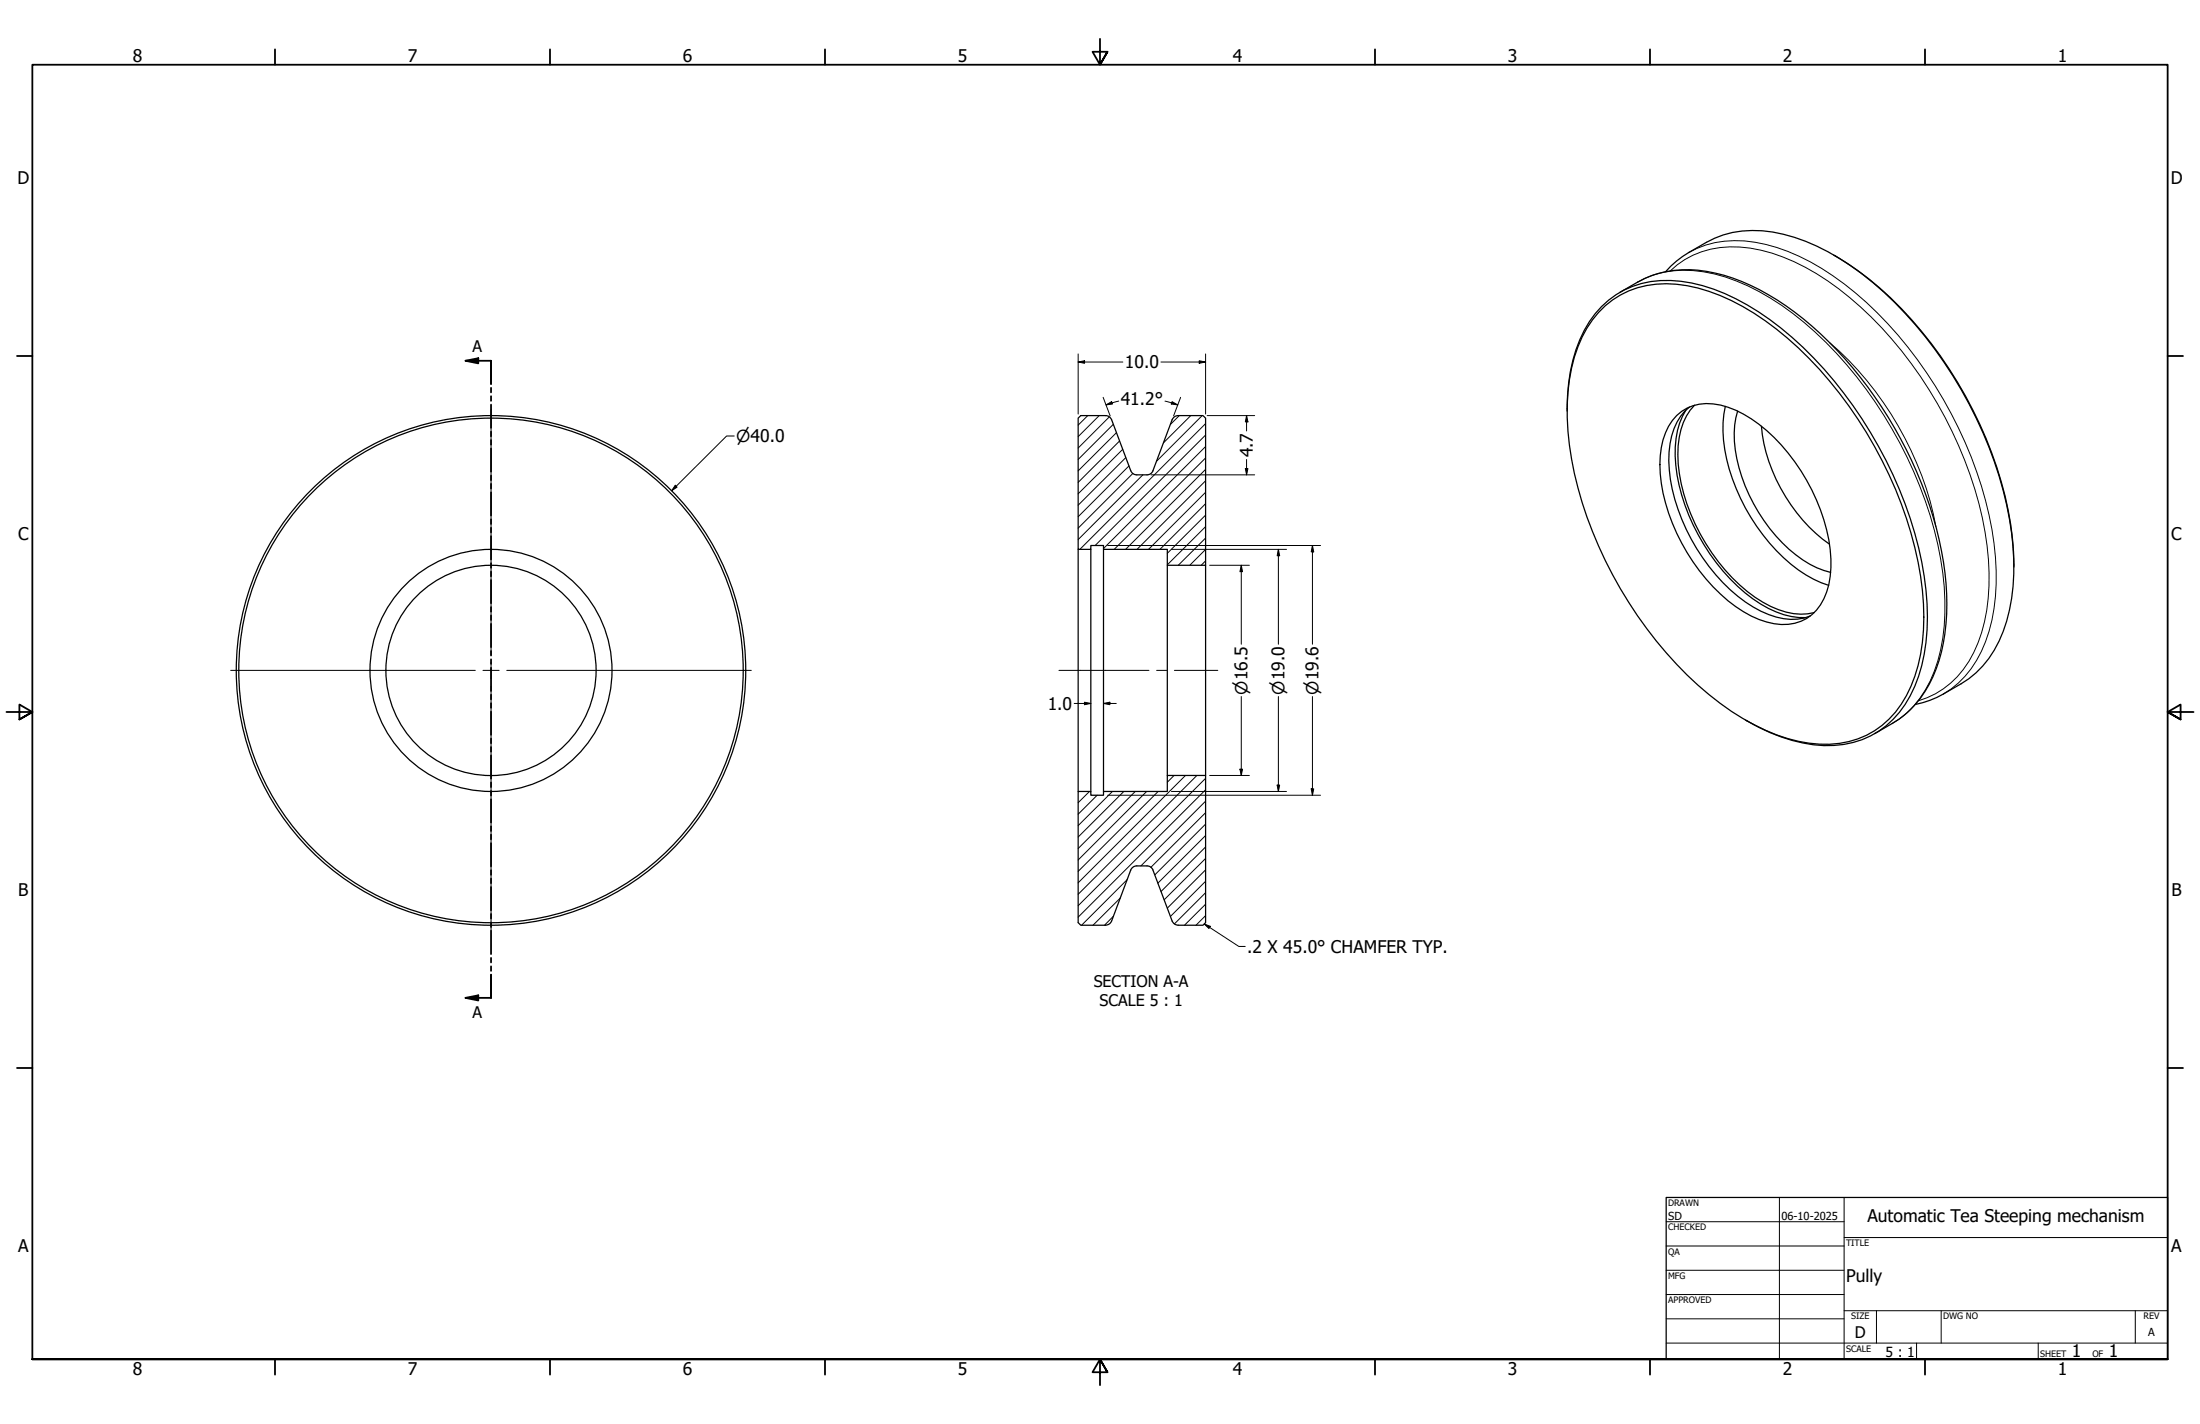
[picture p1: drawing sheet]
<svg xmlns="http://www.w3.org/2000/svg" width="864mm" height="559mm" viewBox="0 0 864 559" stroke-linecap="round" stroke-linejoin="round" font-family="sans-serif">
<!-- layer: Hatch (ANSI) -->
<g fill="none" stroke="#000" stroke-width=".39">
<path d="M427 163.1l-3.8 3.7M431.5 163.1l-8.3 8.2M435.5 163.6l-12.3 12.2M437 166.5l-13.8 13.8M438.3 169.8l-15.1 15M439.5 173l-16.3 16.3M440.7 176.3l-17.5 17.5M441.9 179.6l-18.7 18.7M462.9 163.1l-3.5 3.5M467.4 163.1l-10.7 10.7M471.9 163.1l-17.9 17.9M473.3 179.7l-35.9 35.9"/>
<path d="M473.3 175.2l-40.1 40.1M473.3 170.7l-43.4 43.4M473.3 166.2l-49.4 49.4M443.2 182.8l-20 20M444.7 185.8l-21.5 21.5M448.6 186.3l-25.4 25.4M473.3 197.7l-18 17.9M473.3 193.2l-22.5 22.4M473.3 188.7l-27 26.9M473.3 184.2l-31.4 31.4M473.3 215.6l-6.3 6.2M473.3 211.1l-10.8 10.7"/>
<path d="M473.3 206.7l-15.1 15M473.3 202.1l-15.1 15M473.3 220.1l-1.8 1.7M427.7 310.6l-4.5 4.4M430.7 312.1l-7.5 7.4M436.7 310.6l-13.5 13.4M441.1 310.6l-17.9 17.9M445.6 310.6l-22.4 22.4M450.1 310.6l-26.9 26.9M454.6 310.6l-31.4 31.3M460.9 304.3l-2.7 2.7M465.3 304.3l-42.1 42.1"/>
<path d="M469.8 304.3l-46.6 46.6M473.3 318.9l-21.5 21.5M473.3 314.4l-25.4 25.4M473.3 309.9l-50.1 50M473.3 305.4l-50.1 50M473.3 336.9l-16.3 16.2M473.3 332.4l-17.5 17.4M473.3 327.9l-18.8 18.7M473.3 323.4l-20 19.9M437.1 359.6l-3.5 3.5M439.8 352.4l-10.8 10.7M442.5 345.2l-17.9 17.9"/>
<path d="M473.3 359.3l-3.8 3.8M473.3 354.8l-8.3 8.3M473.3 350.3l-12.3 12.2M473.3 345.8l-13.8 13.8M473.3 341.3l-15.1 15.1"/>
</g>
<!-- layer: Visible (ANSI) -->
<g fill="none" stroke="#000" stroke-width=".49">
<path d="M630.1 120a36.7 36.7 0 0 1 32.2-7.9 81.6 81.6 0 0 1 35 17.1 161.1 161.1 0 0 1 56.6 96.9 83.4 83.4 0 0 1-2.2 39.3 37.6 37.6 0 0 1-22.4 24.5 46.5 46.5 0 0 1-32-1.5 112.3 112.3 0 0 1-43.2-32.2 161.4 161.4 0 0 1-38-81.6 79.7 79.7 0 0 1 3.3-38.5 41 41 0 0 1 10.7-16.1zM635.9 114.7a50.8 50.8 0 0 1 18.1-8.1 54.6 54.6 0 0 1 33.1 5.3 126.4 126.4 0 0 1 46 39.9 156.9 156.9 0 0 1 30.8 77.1 73.4 73.4 0 0 1-6.6 39.6 38.6 38.6 0 0 1-14.5 15.4l-6.9 4M653.8 106.6a58.6 58.6 0 0 1 26.3-15.4 53.2 53.2 0 0 1 33.1 5.4 124.1 124.1 0 0 1 42.6 35.6 162 162 0 0 1 33.9 77.1 80.5 80.5 0 0 1-3.4 38.5 39.2 39.2 0 0 1-16.5 20.5 50.3 50.3 0 0 1-17.9 8.1M719.8 100.1a135.8 135.8 0 0 1 45.3 44.7 155 155 0 0 1 24.9 66.5l.5 11.2M663.2 159.7a23.2 23.2 0 0 0-8 17.7 68.2 68.2 0 0 0 13.2 41.5 60.1 60.1 0 0 0 25.9 22.3 21.5 21.5 0 0 0 16.3 .5M665.2 159a26 26 0 0 0-6.6 19.5 74.5 74.5 0 0 0 21.4 48.2 44.7 44.7 0 0 0 24.1 14.1l2.8 .2 5.3-.6M677.3 159.5a53.5 53.5 0 0 0 4.2 32.2 74.5 74.5 0 0 0 27.4 33.9l6 3.1 2.9 1M462.5 163.1h9.7l1.1 1v57.7h-15.1v-6.2h-25v-1.5h-5v1.5h-5v-51.5l1.1-1h9.7l1.4 .4 .9 1.2 7.8 20.5 .7 .7 .9 .4h4.6l1.4-.4 .9-1.2 7.5-20 1-1.2 1.4-.4M615.2 161.3a64.6 64.6 0 0 1 8.7-35.1 35.5 35.5 0 0 1 35.9-15.8 76.3 76.3 0 0 1 34.9 15 157.5 157.5 0 0 1 48.4 60.9 133.3 133.3 0 0 1 13.4 60.9 56.2 56.2 0 0 1-10.9 32.3 35.8 35.8 0 0 1-33.7 12.8 70.6 70.6 0 0 1-26.7-9.7M658.2 163.1a18.9 18.9 0 0 1 20.1-3.3 56.3 56.3 0 0 1 26.2 21.4 73.2 73.2 0 0 1 14.2 38.1 29 29 0 0 1-5.7 20.2 18.1 18.1 0 0 1-19.5 4.6 51.3 51.3 0 0 1-23.8-16.9 74 74 0 0 1-18.1-44.9 27 27 0 0 1 6.6-19.2zM661.8 160.9a36.3 36.3 0 0 0-3.5 25.5 79.5 79.5 0 0 0 29.8 48.6 34.8 34.8 0 0 0 20.7 7.4M682.1 161.3a42 42 0 0 0 1.6 25.8 63.8 63.8 0 0 0 26.8 34.3l2.7 1.4 5.4 1.8"/>
<path d="M691.4 167.3a66 66 0 0 0 26.7 46.2M423.2 215.6v95M428.2 215.6v95M433.2 215.6v95M458.2 221.8v82.5M473.3 221.8v82.5M434 363.1h-9.7l-1.1-1v-51.5h5v1.5h5v-1.5h25v-6.3h15.1v57.8l-1.1 1h-9.7M434 363l1-.2 1.1-.9 7.8-20.5 .9-1.2 1.4-.4h4.6l.9 .4 .7 .8 7.7 20.5 1 1.1 1.4 .4"/>
<circle cx="192.7" cy="263.1" r="100"/>
<circle cx="192.7" cy="263.1" r="99"/>
<circle cx="192.7" cy="263.1" r="41.3"/>
<circle cx="192.7" cy="263.1" r="47.5"/>
</g>
<!-- layer: Visible Narrow (ANSI) -->
<path d="M662.9 99.1a40.5 40.5 0 0 1 30.3-3.2 88.2 88.2 0 0 1 35.1 19 163.1 163.1 0 0 1 54.4 98.4 80.5 80.5 0 0 1-3.3 38.5 39.2 39.2 0 0 1-16.5 20.5M642.8 110.7a40.3 40.3 0 0 1 30.3-3.2 97.9 97.9 0 0 1 43.6 26.8 165 165 0 0 1 45.1 85.1 89.9 89.9 0 0 1-1.1 39.9 40.4 40.4 0 0 1-17.9 24.6M655.7 106.3a35.8 35.8 0 0 1 31.3-8.9 78.5 78.5 0 0 1 34.7 15.9 160.3 160.3 0 0 1 55.1 84.3 101.1 101.1 0 0 1 2.2 46.4 41.4 41.4 0 0 1-19.2 28.2l-6.7 2.8M718.3 134.5a128.6 128.6 0 0 1 41.6 72.2" fill="none" stroke="#000" stroke-width=".39"/>
<!-- layer: Section Line (ANSI) -->
<g fill="none" stroke="#000" stroke-width=".71">
<path d="M182.7 141.6l5-1v2zM182.7 141.6h10.1v9.1M192.8 152.2v1.8M192.8 155.5v1.8M192.8 158.8v9.1M192.8 169.4v1.8M192.8 172.7v1.8M192.8 176v9.1M192.8 186.6v1.8M192.8 189.9v1.8M192.8 193.2v9.1M192.8 203.8v1.8"/>
<path d="M192.8 207.1v1.8M192.8 210.4v9.1M192.8 221v1.8M192.8 224.3v1.8M192.8 227.6v9.1M192.8 238.2v1.8M192.8 241.5v1.8M192.8 244.8v9.1M192.8 255.4v1.8M192.8 258.7v1.8M192.8 262v9.1M192.8 272.6v1.8"/>
<path d="M192.8 275.9v1.8M192.8 279.3v9.1M192.8 289.8v1.8M192.8 293.2v1.8M192.8 296.4v9.2M192.8 307.1v1.8M192.8 310.4v1.8M192.8 313.7v9.1M192.8 324.3v1.8M192.8 327.6v1.8M192.8 330.9v9.1M192.8 341.5v1.8"/>
<path d="M192.8 344.8v1.8M192.8 348.1v9.1M192.8 358.7v1.8M192.8 362v1.8M192.8 365.3v9.1M192.8 375.9v1.8M192.8 379.2v1.8M182.7 391.6l5-1v2zM192.8 382.5v9.1h-10.1"/>
</g>
<g fill="#000">
<path d="M182.7 141.6l5-1v2z" fill-rule="evenodd"/>
<path d="M182.7 391.6l5-1v2z" fill-rule="evenodd"/>
</g>
<!-- layer: Border (ANSI) -->
<g fill="none" stroke="#000" stroke-width=".71">
<path d="M107.9 19.4v6M215.9 19.4v6M323.8 19.4v6M431.8 15.2v10.2l-2.9-5.1h5.8l-2.9 5.1 2.9-5.1M539.8 19.4v6M647.7 19.4v6M755.6 19.4v6M6.7 139.7h6M850.9 139.7h6M2.5 279.4h10.2l-5.1-2.9v5.8l5.1-2.9-5.1 2.9M861.1 279.4h-10.2l5.1-2.9v5.8l-5.1-2.9 5.1 2.9M6.7 419.1h6"/>
<path d="M850.9 419.1h6M12.7 533.4v-508h838.2v508h-838.2h838.2M107.9 533.4v6M215.9 533.4v6M323.8 533.4v6M434.7 538.5l-2.9-5.1 2.9 5.1h-5.8l2.9-5.1v10.2M539.8 533.4v6M647.7 533.4v6M755.6 533.4v6"/>
</g>
<!-- layer: Title (ANSI) -->
<g fill="none" stroke="#000" stroke-width=".39">
<path d="M654 479.4h69.9M698.5 469.9v63.5M723.9 469.9v63.5M654 488.9h69.9M654 498.5h69.9M723.9 485.6h127M654 508h69.9M654 517.5h69.9M723.9 514.3h127M736.6 514.3v12.7M762 514.3v12.7M838.2 514.3v12.7"/>
<path d="M654 527h196.9M752.3 527v6.4M800.1 527v6.4"/>
</g>
<path d="M654 469.9h196.9v63.5h-196.9z" fill="none" stroke="#000" stroke-width=".49"/>
<!-- layer: Dimension (ANSI) -->
<g fill="none" stroke="#000" stroke-width=".39">
<path d="M423.2 138.9v23.6M473.3 138.9v23.6M423.2 142.1l2.5-.5v1zM423.2 142.1h17.6M433 155.9l2.8 7.3M434.2 158.9l2.2-1.3 .3 .9zM439.1 157.4l-4.9 1.5M455.7 142.1h17.6M457.3 157.4l5 1.5M460.1 157.6l2.2 1.3-2.5-.4zM463.4 155.9l-2.7 7.3M470.7 141.6l2.6 .5-2.6 .5z"/>
<path d="M288.2 171.1h-3l-21.5 21.4M473.9 163.1h18.6M489.3 163.1l.6 2.5h-1.1zM489.3 163.1v6M265.1 190.4l.7 .8-2.1 1.3zM451.8 186.3h40.7M488.8 183.9h1.1l-.6 2.4zM489.3 180.3v6M434.8 214.1h83.6M459.8 215.6h45.2M501.8 215.6l.5 2.5h-1zM501.8 215.6v37.2"/>
<path d="M515.2 214.1l.5 2.5h-1zM515.2 214.1v38.7M474.8 221.8h15.6M487.3 221.8l.5 2.5h-1.1zM487.3 221.8v31M421.7 276h6.5M425.7 275.6l2.5 .4-2.5 .5zM433.2 276l2.5-.4v.9zM433.2 276h5M487.3 273.3v31M501.8 273.3v37.3M515.2 273.3v38.8"/>
<path d="M434.8 312.1h83.6M459.8 310.6h45.2M474.8 304.3h15.6M486.7 301.8h1.1l-.5 2.5zM501.3 308.1h1l-.5 2.5zM514.7 309.6h1l-.5 2.5z"/>
</g>
<g fill="#000">
<path d="M423.2 142.1l2.5-.5v1z" fill-rule="evenodd"/>
<path d="M434.2 158.9l2.2-1.3 .3 .9z" fill-rule="evenodd"/>
<path d="M460.1 157.6l2.2 1.3-2.5-.4z" fill-rule="evenodd"/>
<path d="M470.7 141.6l2.6 .5-2.6 .5z" fill-rule="evenodd"/>
<path d="M489.3 163.1l.6 2.5h-1.1z" fill-rule="evenodd"/>
<path d="M265.1 190.4l.7 .8-2.1 1.3z" fill-rule="evenodd"/>
<path d="M488.8 183.9h1.1l-.6 2.4z" fill-rule="evenodd"/>
<path d="M501.8 215.6l.5 2.5h-1z" fill-rule="evenodd"/>
<path d="M515.2 214.1l.5 2.5h-1z" fill-rule="evenodd"/>
<path d="M487.3 221.8l.5 2.5h-1.1z" fill-rule="evenodd"/>
<path d="M425.7 275.6l2.5 .4-2.5 .5z" fill-rule="evenodd"/>
<path d="M433.2 276l2.5-.4v.9z" fill-rule="evenodd"/>
<path d="M486.7 301.8h1.1l-.5 2.5z" fill-rule="evenodd"/>
<path d="M501.3 308.1h1l-.5 2.5z" fill-rule="evenodd"/>
<path d="M514.7 309.6h1l-.5 2.5z" fill-rule="evenodd"/>
</g>
<!-- layer: Center Mark (ANSI) -->
<path d="M192.8 160.9v96M192.8 259.9v6.3M90.6 263.1h96M189.6 263.1h6.3M192.8 269.2v96M198.9 263.1h96" fill="none" stroke="#000" stroke-width=".39"/>
<!-- layer: Centerline (ANSI) -->
<path d="M415.7 263.1h35.3M454 263.1h4M461 263.1h17" fill="none" stroke="#000" stroke-width=".39"/>
<!-- layer: Symbol (ANSI) -->
<path d="M472.7 362.6l2.4 .9-.5 .8zM472.7 362.6l13.6 8.8h2.5" fill="none" stroke="#000" stroke-width=".39"/>
<path d="M472.7 362.6l2.4 .9-.5 .8z" fill-rule="evenodd" fill="#000"/>
<g font-size="6.8">
<text x="52.1" y="24.4">8</text>
<text x="160.1" y="24.4">7</text>
<text x="268" y="24.4">6</text>
<text x="376" y="24.4">5</text>
<text x="483.9" y="24.4">4</text>
<text x="591.9" y="24.4">3</text>
<text x="699.8" y="24.4">2</text>
<text x="807.8" y="24.4">1</text>
<text x="6.8" y="72.4">D</text>
<text x="852.1" y="72.4">D</text>
<text x="441.6" y="144.6">10.0</text>
<text x="439.9" y="158.9">41.2°</text>
<text x="491.8" y="179.5" transform="rotate(-90 491.8 179.5)">4.7</text>
<text x="7.1" y="212.1">C</text>
<text x="852.3" y="212.1">C</text>
<text x="411.3" y="278.6">1.0</text>
<text x="7.2" y="351.8">B</text>
<text x="852.4" y="351.8">B</text>
<text x="489.6" y="373.9">.2 X 45.0° CHAMFER TYP.</text>
<text x="733" y="479.7">Automatic Tea Steeping mechanism</text>
<text x="7.1" y="491.5">A</text>
<text x="852.3" y="491.5">A</text>
<text x="724.7" y="503">Pully</text>
<text x="813.3" y="532.6">1</text>
<text x="827.8" y="532.6">1</text>
<text x="52.1" y="539.4">8</text>
<text x="160.1" y="539.4">7</text>
<text x="268" y="539.4">6</text>
<text x="376" y="539.4">5</text>
<text x="483.9" y="539.4">4</text>
<text x="591.9" y="539.4">3</text>
<text x="699.8" y="539.4">2</text>
<text x="807.8" y="539.4">1</text>
</g>
<g font-size="6.5">
<text x="289" y="173.5">⌀40.0</text>
<text x="489.7" y="272.6" transform="rotate(-90 489.7 272.6)">⌀16.5</text>
<text x="504.2" y="272.6" transform="rotate(-90 504.2 272.6)">⌀19.0</text>
<text x="517.6" y="272.6" transform="rotate(-90 517.6 272.6)">⌀19.6</text>
</g>
<g font-size="6.3">
<text x="185.4" y="138.1">A</text>
<text x="429.3" y="387.2">SECTION A-A</text>
<text x="431.7" y="394.7">SCALE 5 : 1</text>
<text x="185.4" y="399.7">A</text>
<text x="728.1" y="524.9">D</text>
</g>
<text font-size="5.5" x="740.2" y="532.6">5 : 1</text>
<g font-size="4.3">
<text x="654.8" y="478.6">SD</text>
<text x="699.3" y="478.6">06-10-2025</text>
<text x="843.2" y="524.2">A</text>
</g>
<g font-size="3.5">
<text x="654.8" y="473.2">DRAWN</text>
<text x="654.8" y="482.8">CHECKED</text>
<text x="724.7" y="488.9">TITLE</text>
<text x="654.8" y="492.3">QA</text>
<text x="654.8" y="501.8">MFG</text>
<text x="654.8" y="511.4">APPROVED</text>
<text x="726.7" y="517.7">SIZE</text>
<text x="762.8" y="517.7">DWG NO</text>
<text x="841.4" y="517.7">REV</text>
<text x="724.7" y="530.4">SCALE</text>
<text x="800.9" y="532.6">SHEET</text>
<text x="821.3" y="532.6">OF</text>
</g>
</svg>
